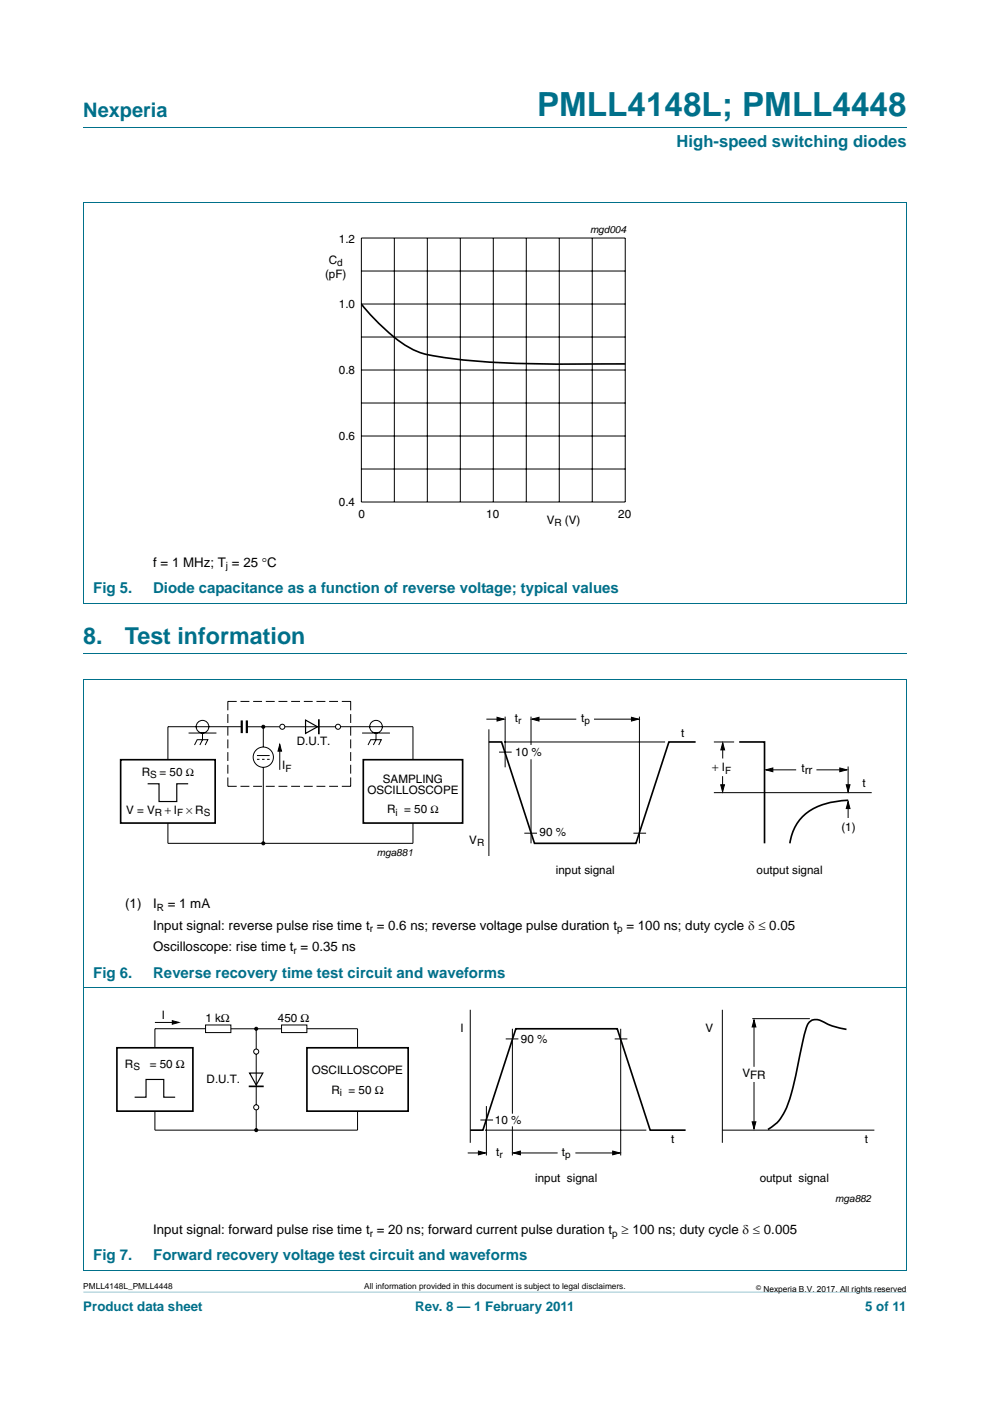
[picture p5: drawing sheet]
<svg xmlns="http://www.w3.org/2000/svg" width="210mm" height="297mm" viewBox="0 0 210 297" stroke-linecap="round" stroke-linejoin="round" font-family="sans-serif">
<path d="M17.7 273.9l174.6 .1z" fill="#00708a"/>
<path d="M17.7 27h174.6M17.6 42.9h174.7M17.7 42.9v84.9l174.6 .1v-85M17.7 138.5h174.6M17.6 209.4h174.7M17.6 269.3h174.7M17.7 269.3v-125.2h174.6v125.2" fill="none" stroke="#00708a" stroke-width=".21"/>
<g fill="none" stroke="#000" stroke-width=".21">
<path d="M76.6 50.5h56v55.9h-56zM76.6 57.5h56M83.6 50.5v55.9M90.6 50.5v55.9M97.6 50.5v55.9M104.6 50.5v55.9M111.6 50.5v55.9M118.6 50.5v55.9M125.6 50.5v55.9M76.6 78.5h56M76.6 64.5h56M76.6 71.5h56"/>
<path d="M76.6 85.4h56M76.6 92.4h56M76.6 99.4h56M40 155.4h5.9M41.3 158l.5-1.2h2.3l-.6 1.2M43 155.4v1.4l-.6 1.2M48.3 151.4v1.9M48.3 154.1v1.9M48.3 156.8v1.9M48.3 159.5v1.8M50.2 148.7h-1.9v1.9M51 148.7h1.9"/>
<path d="M51.3 154.1h-15.7v7M52.4 154.1h6.9M53.7 148.7h1.9M55.8 154.1v4.3M56.4 148.7h1.9M59.1 148.7h1.9M59.3 157.9v5.3M60.4 154.1h10.8M61.8 148.7h1.8M64.4 148.7h1.9M67.1 148.7h1.9M69.8 148.7h1.9"/>
<path d="M72.2 154.1h15.4v7M72.5 148.7h1.9v1.9M74.4 151.4v1.9M74.4 154.1v1.9M74.4 156.8v1.9M74.4 159.5v1.8M76.8 155.4h5.9M78.1 158l.5-1.2h2.3l-.6 1.2M79.8 155.4v1.4l-.6 1.2M103.2 152.5h3.7M103.7 154.6v26.9M105.8 159.5h2.7"/>
<path d="M106.9 157.3h34.2M107.1 151.9v10.8M112.6 151.9v6M112.8 152.5h9.4M126 152.5h9.4M135.6 151.9v26.9M151.4 157.3h4.3M153.3 157.5v3.3M35.6 174.5v4.3h52v-4.3M48.3 162.1v1.9M48.3 164.8v1.9h1.9M51 166.7h1.9"/>
<path d="M53.7 166.7h1.9M54.5 160.2h2.7M54.5 161h.5M55.6 161h.5M55.8 162.7v16.1M56.4 166.7h1.9M56.7 161h.5M59.1 166.7h1.9M61.8 166.7h1.8M64.4 166.7h1.9M67.1 166.7h1.9M69.8 166.7h1.9"/>
<path d="M74.4 162.1v1.9M74.4 164.8v1.9h-1.9M111.2 176.7h2.7M112.6 161v17.8M134.4 176.7h2.6M151.4 168.1h33.5M153.3 164.6v3.3M162.4 163.2h6.5M173.2 163.2h6.4M179.9 169.9v3.5M179.9 162.5v5.4M32.9 218.1v4.1"/>
<path d="M32.9 218.1h10.7M32.9 216.8h5.1M43.6 217.3h5.4v1.6h-5.4zM49 218.1h10.7M54.3 218.1v4.3M59.7 217.3h5.4v1.6h-5.4zM65.1 218.1h10.7M75.8 218.1v4.1M99.7 214.1v28.2M108.7 218.1v18M131.7 218.1v26.9M153.2 214.1v28.2"/>
<path d="M159.6 216h12.2M159.9 216.2v10M32.9 235.6v4h42.9v-4M54.3 223.5v10.7M54.3 235.3v4.3M101.9 237.5h2.7M102.9 239.6h34.2M103.2 234.5v10.5M107.3 220.3h2.7M108.7 238.8v6.2M130.4 220.3h2.7M153.2 239.6h32.3"/>
<path d="M159.9 229.4v9.9M99.2 244.4h3.8M108.9 244.4h9.4M122 244.4h9.5"/>
<circle cx="43" cy="154.1" r="1.34"/>
<circle cx="59.9" cy="154.1" r=".54"/>
<circle cx="71.7" cy="154.1" r=".54"/>
<circle cx="79.8" cy="154.1" r="1.34"/>
<circle cx="55.8" cy="160.5" r="2.15"/>
<circle cx="54.3" cy="223" r=".54"/>
<circle cx="54.3" cy="234.8" r=".54"/>
</g>
<path d="M76.7 64.5l.4 .5a40 40 0 0 0 10.1 8.9l.8 .4a19.1 19.1 0 0 0 6.6 1.6 231.4 231.4 0 0 0 32.8 1.3h5.2M67.6 152.7v2.8M103.7 157.3h2.7l7 21.5h21.5l7-21.5h5.6M156.8 157.3h5.4v21.5M25.6 161.1h20v13.4h-20zM77.1 161.1h21v13.4h-21zM179.9 169.7a13.8 13.8 0 0 0-9.9 3.7 9.9 9.9 0 0 0-2.5 5.4M179.5 218.2a18 18 0 0 1-5.9-2 1.98 1.98 0 0 0-2.5 1.6l-1.2 4.5a73.5 73.5 0 0 1-3.2 12.8 8.3 8.3 0 0 1-3.8 4.4M24.8 222.2h16.1v13.4h-16.1zM52.9 230.3h2.9M65.1 222.2h21.5v13.4h-21.5zM99.7 239.6h2.7l7-21.5h21.5l7 21.5h7.5" fill="none" stroke="#000" stroke-width=".35"/>
<path d="M63.9 47.2h81.9v66.3h-81.9z" fill="none" stroke="#fff" stroke-width=".21"/>
<g fill="#000" stroke="#000" stroke-width=".21">
<path d="M59.3 157.9l.4 1.4h-.7zM105.4 152.1l1.5 .4-1.5 .4zM112.8 152.5l1.5-.4v.8zM133.9 152.1l1.5 .4-1.5 .4zM153.3 157.5l.4 1.5h-.8zM152.9 166.4h.8l-.4 1.5zM162.4 163.2l1.5-.4v.8zM178.1 162.8l1.5 .4-1.5 .4zM179.9 169.9l.4 1.5h-.8zM179.5 166.4h.8l-.4 1.5zM36.5 216.4l1.5 .4-1.5 .4zM159.9 216.2l.4 1.5h-.8z"/>
<path d="M159.5 237.8h.8l-.4 1.5zM101.5 244l1.5 .4-1.5 .4zM108.9 244.4l1.5-.4v.8zM130 244l1.5 .4-1.5 .4z"/>
<circle cx="55.8" cy="154.1" r=".32"/>
<circle cx="55.8" cy="178.8" r=".32"/>
<circle cx="54.3" cy="218.1" r=".32"/>
<circle cx="54.3" cy="239.6" r=".32"/>
</g>
<path d="M64.8 152.7l2.5 1.4-2.5 1.4zM31.3 166.2h2.4v3.7h3.8v-3.7h2.4M28.6 232.6h2.4v-3.7h3.7v3.7h2.5M52.9 227.5h2.9l-1.5 2.6z" fill="none" stroke="#000" stroke-width=".25"/>
<path d="M51.3 152.7v2.7M52.4 152.7v2.7" fill="none" stroke="#000" stroke-width=".47"/>
<text font-size="7" fill="#00708a" x="113.9" y="24.6">PMLL4148L; PMLL4448</text>
<g font-size="4.9" fill="#00708a">
<text x="17.7" y="136.5">8.</text>
<text x="26.5" y="136.5">Test information</text>
</g>
<text font-size="4.2" fill="#00708a" x="17.7" y="24.9">Nexperia</text>
<text font-size="3.5" fill="#00708a" x="143.5" y="31.1">High-speed switching diodes</text>
<g font-size="3.2" fill="#00708a">
<text x="19.8" y="125.8">Fig 5.</text>
<text x="32.5" y="125.8">Diode capacitance as a function of reverse voltage; typical values</text>
<text x="19.8" y="207.3">Fig 6.</text>
<text x="32.5" y="207.3">Reverse recovery time test circuit and waveforms</text>
<text x="19.8" y="267.2">Fig 7.</text>
<text x="32.5" y="267.2">Forward recovery voltage test circuit and waveforms</text>
</g>
<g font-size="2.8">
<text x="32.5" y="120.2">f = 1 MHz; T = 25 °C</text>
<text x="26.6" y="192.6">(1)</text>
<text x="32.5" y="192.6">I</text>
<text x="32.5" y="197.1">Input signal: reverse pulse rise time t = 0.6 ns; reverse voltage pulse duration t</text>
<text x="35.6" y="192.6">= 1 mA</text>
<text x="132.9" y="197.1">= 100 ns; duty cycle δ ≤ 0.05</text>
<text x="32.5" y="201.7">Oscilloscope: rise time t = 0.35 ns</text>
<text x="32.5" y="261.7">Input signal: forward pulse rise time t = 20 ns; forward current pulse duration t</text>
<text x="131.8" y="261.7">≥ 100 ns; duty cycle δ ≤ 0.005</text>
</g>
<g font-size="2.8" fill="#00708a">
<text x="17.7" y="277.9">Product data sheet</text>
<text x="88.1" y="277.9">Rev. 8 — 1 February 2011</text>
<text x="183.5" y="277.9">5 of 11</text>
</g>
<g font-size="2.5">
<text x="71.9" y="51.6">1.2</text>
<text x="68.9" y="59">(pF)</text>
<text x="69.7" y="56">C</text>
<text x="71.9" y="65.3">1.0</text>
<text x="71.9" y="79.3">0.8</text>
<text x="71.9" y="93.3">0.6</text>
<text x="71.9" y="107.3">0.4</text>
<text x="76.1" y="109.8">0</text>
<text x="103.1" y="109.8">10</text>
<text x="116" y="111.1">V</text>
<text x="119.8" y="111.1">(V)</text>
<text x="131.1" y="109.8">20</text>
<text x="109.2" y="153.1">t</text>
<text x="123.3" y="153.1">t</text>
<text x="63" y="158">D.U.T.</text>
<text x="109.3" y="160.3">10 %</text>
<text x="144.5" y="156.3">t</text>
<text x="30.1" y="164.4">R</text>
<text x="33.9" y="164.4">= 50 Ω</text>
<text x="59.9" y="163.1">I</text>
<text x="81.2" y="166">SAMPLING</text>
<text x="151" y="163.5">+ I</text>
<text x="170" y="163.7">trr</text>
<text x="182.9" y="166.9">t</text>
<text x="26.7" y="172.6">V = V</text>
<text x="35" y="172.6">+ I</text>
<text x="77.9" y="168.4">OSCILLOSCOPE</text>
<text x="82.1" y="172.4">R</text>
<text x="85.7" y="172.4">= 50 Ω</text>
<text x="99.5" y="178.9">V</text>
<text x="114.4" y="177.2">90 %</text>
<text x="178.4" y="176.2">(1)</text>
<text x="117.9" y="185.3">input signal</text>
<text x="160.5" y="185.3">output signal</text>
<text x="34.3" y="216">I</text>
<text x="43.6" y="216.6">1 kΩ</text>
<text x="58.9" y="216.6">450 Ω</text>
<text x="97.6" y="218.9">I</text>
<text x="110.5" y="221.2">90 %</text>
<text x="149.6" y="218.9">V</text>
<text x="26.5" y="226.5">R</text>
<text x="31.8" y="226.5">= 50 Ω</text>
<text x="66.1" y="227.6">OSCILLOSCOPE</text>
<text x="43.8" y="229.7">D.U.T.</text>
<text x="70.3" y="232">R</text>
<text x="73.9" y="232">= 50 Ω</text>
<text x="157.5" y="228.3">VFR</text>
<text x="105" y="238.2">10 %</text>
<text x="105.2" y="245">t</text>
<text x="119.2" y="245">t</text>
<text x="142.4" y="242.4">t</text>
<text x="183.5" y="242.4">t</text>
<text x="113.5" y="250.5">input signal</text>
<text x="161.1" y="250.5">output signal</text>
</g>
<text font-size="2.5" fill="#231f20" x="39.5" y="172.6">× R</text>
<g font-size="2.1">
<text x="125.1" y="49.4">mgd004</text>
<text x="71.5" y="56.5">d</text>
<text x="117.6" y="111.6">R</text>
<text x="47.9" y="120.7">j</text>
<text x="109.9" y="153.6">r</text>
<text x="124" y="153.6">p</text>
<text x="31.9" y="164.9">S</text>
<text x="60.6" y="163.6">F</text>
<text x="153.8" y="164">F</text>
<text x="32.8" y="173.1">R</text>
<text x="37.6" y="173.1">F</text>
<text x="43.2" y="173.1">S</text>
<text x="83.9" y="172.9">i</text>
<text x="101.2" y="179.4">R</text>
<text x="79.9" y="181.4">mga881</text>
<text x="33.3" y="193.1">R</text>
<text x="78.4" y="197.7">r</text>
<text x="130.9" y="197.7">p</text>
<text x="62.3" y="202.2">r</text>
<text x="28.3" y="227">S</text>
<text x="72.1" y="232.5">i</text>
<text x="105.9" y="245.5">r</text>
<text x="119.9" y="245.5">p</text>
<text x="177.2" y="254.7">mga882</text>
<text x="78.4" y="262.2">r</text>
<text x="129.8" y="262.2">p</text>
</g>
<g font-size="1.8">
<text x="17.7" y="273.3">PMLL4148L_PMLL4448</text>
<text x="77.2" y="273.3">All information provided in this document is subject to legal disclaimers.</text>
<text x="161.9" y="273.9">Nexperia B.V. 2017. All rights reserved</text>
</g>
<text font-size="1.4" x="160.4" y="273.4">©</text>
</svg>
